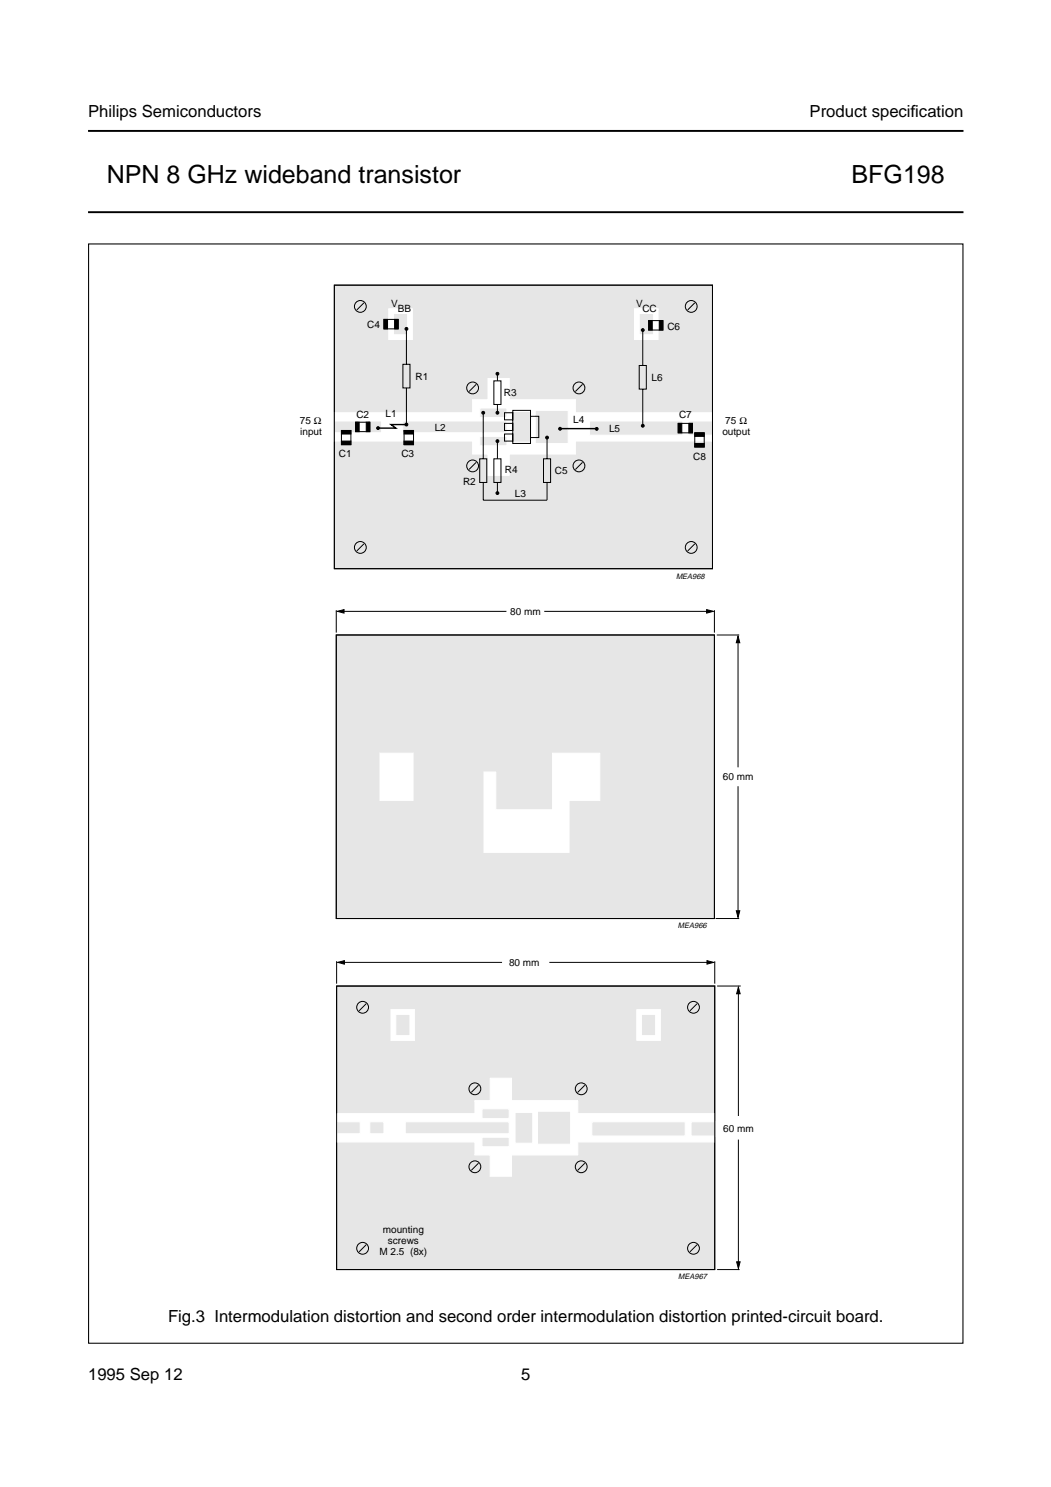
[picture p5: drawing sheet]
<svg xmlns="http://www.w3.org/2000/svg" width="210mm" height="297mm" viewBox="0 0 210 297" stroke-linecap="round" stroke-linejoin="round" font-family="sans-serif">
<path d="M17.6 26.2h174.8M17.6 42.4h174.8" fill="none" stroke="#000" stroke-width=".38"/>
<path d="M22.6 261.8h164.8v6.6h-164.8z" fill-rule="evenodd" fill="#fff"/>
<g fill="#fff">
<path d="M178.9 60.9h13.5z"/>
<path d="M178.8 60v2z"/>
<path d="M17.6 57.1h174.8v7h-174.8z"/>
<circle cx="162.6" cy="57.9" r=".22"/>
<circle cx="162.6" cy="59.8" r=".22"/>
<circle cx="162.6" cy="61.6" r=".22"/>
<circle cx="162.6" cy="63.5" r=".22"/>
<circle cx="47.7" cy="57.9" r=".22"/>
<circle cx="47.7" cy="59.8" r=".22"/>
<circle cx="47.7" cy="61.6" r=".22"/>
<circle cx="47.7" cy="63.5" r=".22"/>
</g>
<path d="M66.8 57h75.5v56.6h-75.5z" fill="#e6e6e6" stroke="#000" stroke-width=".2"/>
<g fill="none" stroke="#000" stroke-width=".2">
<path d="M72.7 60.5l-1.4 1.4M138.8 60.5l-1.5 1.4M72.7 108.6l-1.4 1.5M138.8 108.6l-1.5 1.5"/>
<circle cx="72" cy="61.2" r="1.18"/>
<circle cx="138" cy="61.2" r="1.18"/>
<circle cx="72" cy="109.4" r="1.18"/>
<circle cx="138" cy="109.4" r="1.18"/>
</g>
<path d="M77.6 61.7h4.8v6.1h-4.8z" fill="#fff" stroke="#fff" stroke-width=".2"/>
<path d="M78.6 62.6h2.8v4.3h-2.8z" fill="#e6e6e6" stroke="#fff" stroke-width=".2"/>
<path d="M126.7 61.7h4.7v6.1h-4.7z" fill="#fff" stroke="#fff" stroke-width=".2"/>
<path d="M127.7 62.6h2.8v4.3h-2.8z" fill="#e6e6e6" stroke="#fff" stroke-width=".2"/>
<path d="M66.8 82.4h27.6v-2.5h3.1v-4.3h4.2v4.3h13.2v2.5h27.4v5.7h-27.4v2.6h-13.2v4.3h-4.2v-4.3h-3.1v-2.6h-27.6z" fill="#fff" stroke="#fff" stroke-width=".2"/>
<g fill="#e6e6e6" stroke="#fff" stroke-width=".2">
<path d="M66.8 84.1h4.7v2.4h-4.7z"/>
<path d="M80.5 84.1h20.7v2.4h-20.7z"/>
<path d="M95.8 81.5h5.4v1.9h-5.4z"/>
<path d="M95.8 87.2h5.4v1.9h-5.4z"/>
<path d="M102.4 82.2h3.6v6.1h-3.6z"/>
<path d="M106.9 82h6.6v6.6h-6.6z"/>
<path d="M117.8 84.1h18.6v2.8h-18.6z"/>
<path d="M137.6 84.1h4.7v2.8h-4.7z"/>
</g>
<g fill="none" stroke="#000" stroke-width=".2">
<path d="M76.7 63.8h2.8v1.9h-2.8zM80.5 72.8h1.4v4.7h-1.4zM81.2 65.7v7.1M81.2 77.5v7.3M95.1 76.8l-1.4 1.4M116.3 76.8l-1.4 1.4M127.7 73h1.4v4.7h-1.4zM128.4 65.9v7.1M128.4 77.7v7.3M129.6 64h2.8v1.9h-2.8zM68.2 86h1.9v2.8h-1.9zM95.1 92.4l-1.4 1.4"/>
<path d="M116.3 92.4l-1.4 1.4M135.5 84.6h2.8v1.9h-2.8zM138.8 86.5h1.8v2.8h-1.8z"/>
<circle cx="94.4" cy="77.5" r="1.18"/>
<circle cx="115.6" cy="77.5" r="1.18"/>
<circle cx="94.4" cy="93.1" r="1.18"/>
<circle cx="115.6" cy="93.1" r="1.18"/>
</g>
<g fill="#000" stroke="#000" stroke-width=".2">
<path d="M76.7 63.8h.7v1.9h-.7zM78.8 63.8h.7v1.9h-.7zM129.6 64h.7v1.9h-.7zM131.7 64h.7v1.9h-.7zM68.2 86h1.9v.7h-1.9zM68.2 88.1h1.9v.7h-1.9zM135.5 84.6h.7v1.9h-.7zM137.6 84.6h.7v1.9h-.7zM138.8 86.5h1.8v.7h-1.8zM138.8 88.6h1.8v.7h-1.8z"/>
<circle cx="81.2" cy="65.7" r=".28"/>
<circle cx="128.4" cy="65.9" r=".28"/>
<circle cx="81.2" cy="84.8" r=".28"/>
<circle cx="128.4" cy="85" r=".28"/>
</g>
<path d="M73.4 84.1h2.8v2.4h-2.8z" fill="#e6e6e6" stroke="#fff" stroke-width=".2"/>
<g fill="#000" stroke="#000" stroke-width=".2">
<path d="M71 84.3h.7v1.9h-.7zM73.1 84.3h.8v1.9h-.8zM80.7 86h1.9v.7h-1.9zM80.7 88.1h1.9v.7h-1.9z"/>
<circle cx="99.3" cy="74.7" r=".28"/>
<circle cx="75.5" cy="85.5" r=".28"/>
<circle cx="96.5" cy="82.4" r=".28"/>
<circle cx="99.3" cy="98.5" r=".28"/>
<circle cx="99.3" cy="88.1" r=".28"/>
<circle cx="99.3" cy="82.4" r=".28"/>
<circle cx="109.3" cy="87.4" r=".28"/>
<circle cx="111.9" cy="85.6" r=".28"/>
<circle cx="119.2" cy="85.7" r=".28"/>
</g>
<g fill="none" stroke="#000" stroke-width=".2">
<path d="M66.8 57h75.5v56.6h-75.5zM98.6 76.1h1.5v4.7h-1.5zM99.3 74.7v1.4M71 84.3h2.9v1.9h-2.9zM80.7 86h1.9v2.8h-1.9zM95.8 91.7h1.4v4.7h-1.4zM96.5 82.4v9.3M96.5 96.4v3.5h12.8v-3.5M98.6 91.7h1.5v4.7h-1.5zM99.3 80.8v1.6M99.3 88.1v3.6M99.3 96.4v2.1"/>
<path d="M100.8 82.4h1.6v1.5h-1.6zM100.8 84.6h1.6v1.4h-1.6zM100.8 86.7h1.6v1.4h-1.6zM102.4 82h3.6v6.6h-3.6zM106 83.2h1.6v4.2h-1.6zM108.5 91.7h1.5v4.7h-1.5zM109.3 87.4v4.3"/>
</g>
<path d="M81.2 84.8h-3.1l.9 .7h-3.5M111.9 85.6h7" fill="none" stroke="#000" stroke-width=".28"/>
<g fill="#fff">
<path d="M178.9 125.9h13.5z"/>
<path d="M178.8 125v2z"/>
<path d="M17.6 122.1h174.8v7h-174.8z"/>
<circle cx="162.6" cy="122.9" r=".22"/>
<circle cx="162.6" cy="124.7" r=".22"/>
<circle cx="162.6" cy="126.6" r=".22"/>
<circle cx="162.6" cy="128.5" r=".22"/>
<circle cx="47.7" cy="122.9" r=".22"/>
<circle cx="47.7" cy="124.7" r=".22"/>
<circle cx="47.7" cy="126.6" r=".22"/>
<circle cx="47.7" cy="128.5" r=".22"/>
</g>
<path d="M67.2 126.8h75.5v56.7h-75.5z" fill="#e6e6e6" stroke="#000" stroke-width=".2"/>
<g fill="#fff" stroke="#fff" stroke-width=".2">
<path d="M96.7 154.2h2.3v7.6h11.3v-11.4h9.5v9.5h-6.1v10.4h-17z"/>
<path d="M75.9 150.4h6.6v9.5h-6.6z"/>
</g>
<path d="M67.2 126.8h75.5v56.7h-75.5zM67.2 121.9v4.5M67.4 122.1h33.7M108.7 122.1h33.7M142.7 121.9v4.5M143.2 126.8h4.4M147.4 127.1v26.2M147.4 157.1v26.1M142.9 183.5h4.7" fill="none" stroke="#000" stroke-width=".2"/>
<path d="M67.4 122.1l1.3-.3v.7zM141.1 121.8l1.3 .3-1.3 .4zM147.4 127.1l.4 1.3h-.8zM147 181.9h.8l-.4 1.3z" fill="#000" stroke="#000" stroke-width=".2"/>
<g fill="#fff">
<path d="M181.2 196.1h11.3z"/>
<path d="M181.1 195.3v2z"/>
<path d="M19.9 192.4h172.6v7h-172.6z"/>
<circle cx="164.9" cy="193.2" r=".22"/>
<circle cx="164.9" cy="195" r=".22"/>
<circle cx="164.9" cy="196.9" r=".22"/>
<circle cx="164.9" cy="198.8" r=".22"/>
<circle cx="50" cy="193.2" r=".22"/>
<circle cx="50" cy="195" r=".22"/>
<circle cx="50" cy="196.9" r=".22"/>
<circle cx="50" cy="198.8" r=".22"/>
</g>
<path d="M67.2 197h75.5v56.6h-75.5z" fill="#e6e6e6" stroke="#000" stroke-width=".2"/>
<g fill="none" stroke="#000" stroke-width=".2">
<path d="M67.2 192v4.5M67.5 192.2h32.8M109.7 192.2h32.8M142.7 192v4.5M143.2 197h4.7M147.5 197.2v25.7M73.1 200.5l-1.4 1.4M139.2 200.5l-1.4 1.4M147.5 227.6v25.8M73.1 248.6l-1.4 1.5M139.2 248.6l-1.4 1.5M143.2 253.6h4.5"/>
<circle cx="72.4" cy="201.2" r="1.18"/>
<circle cx="138.5" cy="201.2" r="1.18"/>
<circle cx="72.4" cy="249.4" r="1.18"/>
<circle cx="138.5" cy="249.4" r="1.18"/>
</g>
<path d="M67.5 192.2l1.3-.3v.7zM141.2 191.9l1.3 .3-1.3 .4zM147.5 197.2l.3 1.3h-.7zM147.1 252.1h.7l-.3 1.3z" fill="#000" stroke="#000" stroke-width=".2"/>
<path d="M78.1 201.7h4.7v6.1h-4.7z" fill="#fff" stroke="#fff" stroke-width=".2"/>
<path d="M79 202.6h2.9v4.3h-2.9z" fill="#e6e6e6" stroke="#fff" stroke-width=".2"/>
<path d="M127.2 201.7h4.7v6.1h-4.7z" fill="#fff" stroke="#fff" stroke-width=".2"/>
<path d="M128.1 202.6h2.8v4.3h-2.8z" fill="#e6e6e6" stroke="#fff" stroke-width=".2"/>
<path d="M67.2 222.5h27.6v-2.6h3.1v-4.5h4.3v4.5h13.2v2.6h27.3v5.6h-27.3v2.6h-13.2v4.3h-4.3v-4.3h-3.1v-2.6h-27.6z" fill="#fff" stroke="#fff" stroke-width=".2"/>
<g fill="#e6e6e6" stroke="#fff" stroke-width=".2">
<path d="M67.2 224.1h4.7v2.4h-4.7z"/>
<path d="M80.9 224.1h20.8v2.4h-20.8z"/>
<path d="M96.3 221.5h5.4v1.9h-5.4z"/>
<path d="M96.3 227.2h5.4v1.9h-5.4z"/>
<path d="M102.9 222.2h3.5v6.2h-3.5z"/>
<path d="M107.3 222h6.7v6.6h-6.7z"/>
<path d="M118.2 224.1h18.6v2.8h-18.6z"/>
<path d="M138 224.1h4.7v2.8h-4.7z"/>
</g>
<g fill="none" stroke="#000" stroke-width=".2">
<path d="M95.5 216.8l-1.4 1.4M116.8 216.8l-1.4 1.4M95.5 232.4l-1.4 1.4M116.8 232.4l-1.4 1.4"/>
<circle cx="94.8" cy="217.5" r="1.18"/>
<circle cx="116.1" cy="217.5" r="1.18"/>
<circle cx="94.8" cy="233.1" r="1.18"/>
<circle cx="116.1" cy="233.1" r="1.18"/>
</g>
<path d="M73.8 224.1h2.9v2.4h-2.9z" fill="#e6e6e6" stroke="#fff" stroke-width=".2"/>
<path d="M67.2 197h75.5v56.6h-75.5z" fill="none" stroke="#000" stroke-width=".2"/>
<path d="M17.7 48.7h174.6v219.6h-174.6z" fill="none" stroke="#000" stroke-width=".21"/>
<g font-size="5">
<text x="21.3" y="36.6">NPN 8 GHz wideband transistor</text>
<text x="170.1" y="36.6">BFG198</text>
</g>
<g font-size="3.3">
<text x="17.6" y="23.4">Philips Semiconductors</text>
<text x="161.7" y="23.4">Product specif</text>
<text x="181.9" y="23.4">ication</text>
<text x="33.6" y="264">Fig.3 Intermodulation distortion and second order intermodulation distortion printed-circuit board.</text>
<text x="17.6" y="275.6">1995 Sep 12</text>
<text x="104.1" y="275.6">5</text>
</g>
<g font-size="2">
<text x="73.3" y="65.6">C4</text>
<text x="78.1" y="61.4">V</text>
<text x="79.4" y="62.2">BB</text>
<text x="127.1" y="61.4">V</text>
<text x="128.3" y="62.2">CC</text>
<text x="133.3" y="65.9">C6</text>
<text x="83" y="75.9">R1</text>
<text x="130.1" y="76.1">L6</text>
<text x="71.2" y="83.6">C2</text>
<text x="77" y="83.4">L1</text>
<text x="100.6" y="79.1">R3</text>
<text x="135.6" y="83.6">C7</text>
<text x="59.9" y="84.7">75 Ω</text>
<text x="60" y="86.9">input</text>
<text x="86.8" y="86.1">L2</text>
<text x="114.5" y="84.6">L4</text>
<text x="121.6" y="86.2">L5</text>
<text x="144.3" y="86.9">output</text>
<text x="144.8" y="84.7">75 Ω</text>
<text x="67.7" y="91.2">C1</text>
<text x="80.2" y="91.2">C3</text>
<text x="100.8" y="94.5">R4</text>
<text x="110.8" y="94.7">C5</text>
<text x="138.4" y="91.9">C8</text>
<text x="92.5" y="96.9">R2</text>
<text x="102.8" y="99.2">L3</text>
<text x="101.9" y="122.8">80 mm</text>
<text x="144.4" y="155.8">60 mm</text>
<text x="101.7" y="192.9">80 mm</text>
<text x="144.5" y="226.1">60 mm</text>
<text x="75.8" y="250.7">M 2.5 (8x)</text>
<text x="76.5" y="246.4">mounting</text>
<text x="77.5" y="248.5">screws</text>
</g>
<g font-size="1.5">
<text x="135" y="115.7">MEA968</text>
<text x="135.4" y="185.4">MEA966</text>
<text x="135.5" y="255.5">MEA967</text>
</g>
</svg>
